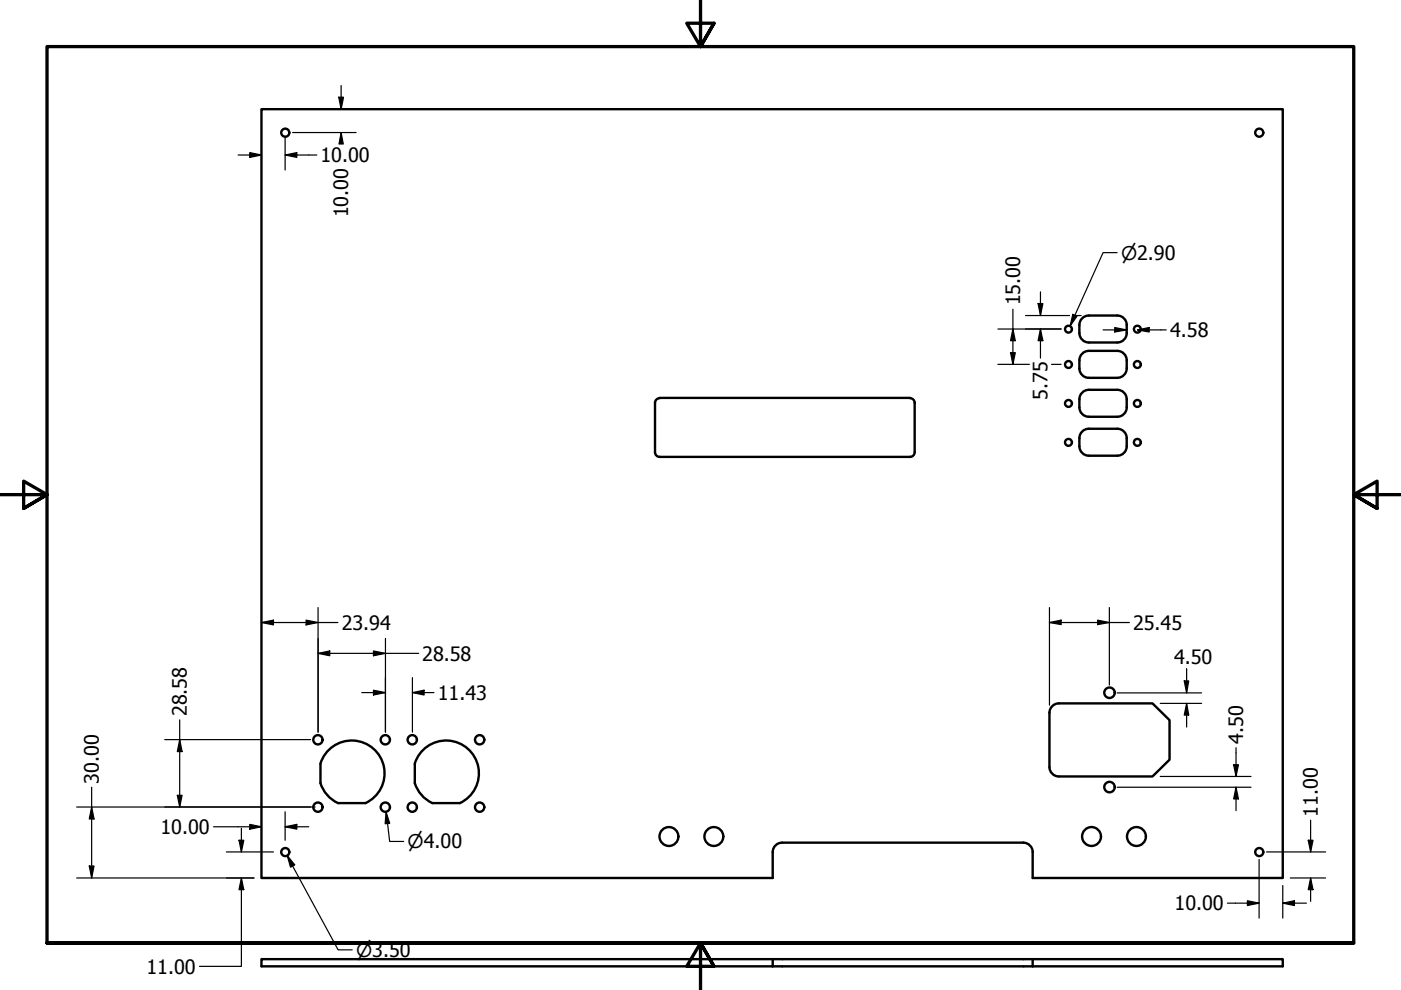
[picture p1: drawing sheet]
<svg xmlns="http://www.w3.org/2000/svg" width="297mm" height="210mm" viewBox="0 0 297 210" stroke-linecap="round" stroke-linejoin="round" font-family="sans-serif">
<!-- layer: Visible (ANSI) -->
<g fill="none" stroke="#000" stroke-width=".51">
<path d="M228.9 68.9v1.7M228.9 70.6a2 2 0 0 0 2 2M230.9 74.4a2 2 0 0 0-2 2 3.1 3.1 0 0 0 .9 3.4l1.1 .3M230.9 66.9a2 2 0 0 0-2 2M230.9 74.4h6a2 2 0 0 1 2 2 3.1 3.1 0 0 1-1 3.4l-1 .3h-6M230.9 66.9h6a2 2 0 0 1 2 2M238.9 68.9v1.7M238.9 70.6a2 2 0 0 1-2 2h-6M138.9 95.9a.98 .98 0 0 0 1 1M139.8 96.9h53.2M139.8 84.4h53.2M139.9 84.4a.98 .98 0 0 0-1 1v10.5"/>
<path d="M192.9 84.4a.98 .98 0 0 1 1 1v10.5M193.9 95.9a.98 .98 0 0 1-1 1M228.9 84.6v1.8M228.9 92.9v1.8M228.9 94.6a2 2 0 0 0 2 2M228.9 86.4a2 2 0 0 0 2 2M230.9 90.9a2 2 0 0 0-2 2M230.9 82.6a2 2 0 0 0-2 2M230.9 90.9h6a2 2 0 0 1 2 2M230.9 82.6h6a2 2 0 0 1 2 2M238.9 84.6v1.8M238.9 92.9v1.8"/>
<path d="M238.9 94.6a2 2 0 0 1-2 2h-6M238.9 86.4a2 2 0 0 1-2 2h-6M67.9 161.9a7 7 0 0 1 11.3-3.2 7 7 0 0 1-1.7 11.6M67.9 162v4a7 7 0 0 0 3.8 4.3M71.7 170.3h5.8M87.9 161.9a7 7 0 0 1 11.3-3.2 7 7 0 0 1-1.7 11.6M87.9 162v4a7 7 0 0 0 3.8 4.3M91.7 170.3h5.8M216.9 178.7a2 2 0 0 1 2 2v5.5h53.1v-163.1h-216.6v163.1h108.4v-5.6a2 2 0 0 1 2-1.9h51.2M222.5 162.6a2 2 0 0 0 2 2h19.8l3.7-3.5v-8.4l-3.7-3.6h-19.8a2 2 0 0 0-2 2v11.6M163.8 203.4h-108.4v1.5h216.6v-1.5h-53.1M163.8 203.4h55.1"/>
<path d="M163.8 203.4v1.5M218.9 203.4v1.5"/>
<circle cx="60.5" cy="28.1" r=".86"/>
<circle cx="267" cy="28.1" r=".86"/>
<circle cx="226.5" cy="77.3" r=".73"/>
<circle cx="226.5" cy="69.8" r=".73"/>
<circle cx="241.1" cy="69.8" r=".73"/>
<circle cx="241.1" cy="77.3" r=".73"/>
<circle cx="226.5" cy="93.8" r=".73"/>
<circle cx="226.5" cy="85.5" r=".73"/>
<circle cx="241.1" cy="93.8" r=".73"/>
<circle cx="241.1" cy="85.5" r=".73"/>
<circle cx="67.4" cy="156.8" r=".98"/>
<circle cx="81.7" cy="156.8" r=".98"/>
<circle cx="87.4" cy="156.8" r=".98"/>
<circle cx="101.7" cy="156.8" r=".98"/>
<circle cx="235.2" cy="146.9" r="1.11"/>
<circle cx="67.4" cy="171.1" r=".98"/>
<circle cx="81.7" cy="171.1" r=".98"/>
<circle cx="87.4" cy="171.1" r=".98"/>
<circle cx="101.7" cy="171.1" r=".98"/>
<circle cx="141.8" cy="177.4" r="2"/>
<circle cx="151.4" cy="177.4" r="2"/>
<circle cx="231.4" cy="177.4" r="2"/>
<circle cx="235.2" cy="166.9" r="1.11"/>
<circle cx="241" cy="177.4" r="2"/>
<circle cx="60.5" cy="180.7" r=".86"/>
<circle cx="267" cy="180.7" r=".86"/>
</g>
<!-- layer: Border (ANSI) -->
<path d="M148.5 -.1v10l-2.9-5h5.8l-2.9 5 2.9-5M0 104.9h10l-5-2.9v5.8l5-2.9-5 2.9M297 104.9h-10l5-2.9v5.8l-5-2.9 5 2.9M10 199.9v-190h277v190h-277h277M151.4 204.9l-2.9-5 2.9 5h-5.8l2.9-5v10" fill="none" stroke="#000" stroke-width=".7"/>
<!-- layer: Dimension (ANSI) -->
<g fill="none" stroke="#000" stroke-width=".25">
<path d="M72.3 18.1v5M50.5 32.9h4.9M53 32.4l2.4 .5-2.4 .5zM60.5 32.9l2.4-.5v1zM60.5 28.9v7.1M60.5 32.9h6.7M62 28.1h13.5M71.8 20.6h1l-.5 2.5zM72.3 30.5v-2.4l.5 2.4M72.3 28.1l-.4 2.4M236.9 53.6h-3l-7 15.5M211.6 69.8h13.4"/>
<path d="M211.6 77.3h6.6M214.2 74.8h1.1l-.5 2.5zM214.8 69.8l.5 2.4h-1.1zM214.8 65.6v11.7M217.4 66.9h9.4M220.1 64.4h1l-.5 2.5zM220.6 69.8l.5 2.4h-1zM220.6 61.9v5M220.6 69.8v6.1M222.9 77.3h2.1M227.5 66.6l.8 .4-1.4 2.1zM227.8 66.9h1.4"/>
<path d="M233.9 69.9h5M236.3 69.4l2.6 .5-2.6 .5zM241.2 69.9l2.4-.5v1zM241.2 69.9h6.1M55.4 132l2.6-.5v1zM55.4 132h16.2M64.9 131.5l2.5 .5-2.5 .5zM67.4 138.5l2.5-.5v1zM67.4 138.5h21.4M67.4 128.8v26.4M79.2 138l2.5 .5-2.5 .5zM81.7 135.4v19.8"/>
<path d="M222.5 132l2.5-.5v.9zM222.5 132h17M222.5 128.8v20.7M232.7 131.5l2.5 .5-2.5 .4zM235.2 128.8v16.5M34.9 156.8h30.9M38.1 156.8l.5 2.6h-1zM38.1 152.6v18.5M76.7 146.8h5M79.2 146.3l2.5 .5-2.5 .6zM87.4 146.8l2.5-.5v1.1zM87.4 146.8h4.6"/>
<path d="M87.4 143.7v11.5M236.9 146.9h17.9M246 149.1h8.8M251.1 144.4h.9l-.4 2.5zM251.6 149.1l.4 2.5h-.9zM251.6 141.8v5.1M251.6 149.1v5M262.1 158.5v6.1M16.3 171.1h50.5M19.4 171.1l.5 2.5h-1zM19.4 166.9v19.3M37.6 168.6h1l-.5 2.5z"/>
<path d="M45.3 175.3h10.1M50.7 178.2h1l-.5 2.4zM51.2 175.6v5M53 174.8l2.4 .5-2.4 .5zM60.5 175.3l2.4-.5v1zM60.5 175.3h5M60.5 172.1v6.1M81.9 172.1l.7 2.4-.9 .2zM81.9 172.1l.7 6.3h3M236.9 166.9h28.3M246 164.6h19.2M261.6 162.2h1l-.5 2.4z"/>
<path d="M262.1 166.9l.5 2.5h-1zM262.1 166.9v5M277.4 178.2h1l-.5 2.4zM277.9 173.9v6.7M16.3 186.2h37.5M18.9 183.6h1l-.5 2.6zM48 180.6h10M51.2 186.2l.5 2.4h-1zM51.2 186.2v18.7h-8.9M60.9 181.4l1.6 2-.9 .5zM60.9 181.4l10.8 20h3M260.2 191.5h6.8"/>
<path d="M264.5 191l2.5 .5-2.5 .5zM267 182.2v12.5M268.5 180.6h12.6M272 191.5l2.4-.5v1zM272 191.5h5M272 187.7v7M273.6 186.2h7.5M277.9 186.2l.5 2.4h-1zM277.9 186.2v4.9"/>
</g>
<g fill="#000">
<path d="M53 32.4l2.4 .5-2.4 .5z" fill-rule="evenodd"/>
<path d="M60.5 32.9l2.4-.5v1z" fill-rule="evenodd"/>
<path d="M71.8 20.6h1l-.5 2.5z" fill-rule="evenodd"/>
<path d="M72.3 28.1l.5 2.5h-1z" fill-rule="evenodd"/>
<path d="M214.2 74.8h1.1l-.5 2.5z" fill-rule="evenodd"/>
<path d="M214.8 69.8l.5 2.4h-1.1z" fill-rule="evenodd"/>
<path d="M220.1 64.4h1l-.5 2.5z" fill-rule="evenodd"/>
<path d="M220.6 69.8l.5 2.4h-1z" fill-rule="evenodd"/>
<path d="M227.5 66.6l.8 .4-1.4 2.1z" fill-rule="evenodd"/>
<path d="M236.3 69.4l2.6 .5-2.6 .5z" fill-rule="evenodd"/>
<path d="M241.2 69.9l2.4-.5v1z" fill-rule="evenodd"/>
<path d="M55.4 132l2.6-.5v1z" fill-rule="evenodd"/>
<path d="M64.9 131.5l2.5 .5-2.5 .5z" fill-rule="evenodd"/>
<path d="M67.4 138.5l2.5-.5v1z" fill-rule="evenodd"/>
<path d="M79.2 138l2.5 .5-2.5 .5z" fill-rule="evenodd"/>
<path d="M222.5 132l2.5-.5v.9z" fill-rule="evenodd"/>
<path d="M232.7 131.5l2.5 .5-2.5 .4z" fill-rule="evenodd"/>
<path d="M38.1 156.8l.5 2.6h-1z" fill-rule="evenodd"/>
<path d="M79.2 146.3l2.5 .5-2.5 .6z" fill-rule="evenodd"/>
<path d="M87.4 146.8l2.5-.5v1.1z" fill-rule="evenodd"/>
<path d="M251.1 144.4h.9l-.4 2.5z" fill-rule="evenodd"/>
<path d="M251.6 149.1l.4 2.5h-.9z" fill-rule="evenodd"/>
<path d="M19.4 171.1l.5 2.5h-1z" fill-rule="evenodd"/>
<path d="M37.6 168.6h1l-.5 2.5z" fill-rule="evenodd"/>
<path d="M50.7 178.2h1l-.5 2.4z" fill-rule="evenodd"/>
<path d="M53 174.8l2.4 .5-2.4 .5z" fill-rule="evenodd"/>
<path d="M60.5 175.3l2.4-.5v1z" fill-rule="evenodd"/>
<path d="M81.9 172.1l.7 2.4-.9 .2z" fill-rule="evenodd"/>
<path d="M261.6 162.2h1l-.5 2.4z" fill-rule="evenodd"/>
<path d="M262.1 166.9l.5 2.5h-1z" fill-rule="evenodd"/>
<path d="M277.4 178.2h1l-.5 2.4z" fill-rule="evenodd"/>
<path d="M18.9 183.6h1l-.5 2.6z" fill-rule="evenodd"/>
<path d="M51.2 186.2l.5 2.4h-1z" fill-rule="evenodd"/>
<path d="M60.9 181.4l1.6 2-.9 .5z" fill-rule="evenodd"/>
<path d="M264.5 191l2.5 .5-2.5 .5z" fill-rule="evenodd"/>
<path d="M272 191.5l2.4-.5v1z" fill-rule="evenodd"/>
<path d="M277.9 186.2l.5 2.4h-1z" fill-rule="evenodd"/>
</g>
<g font-size="4.2">
<text x="67.9" y="34.4">10.00</text>
<text x="73.9" y="46.1" transform="rotate(-90 73.9 46.1)">10.00</text>
<text x="216.3" y="64.7" transform="rotate(-90 216.3 64.7)">15.00</text>
<text x="248.1" y="71.5">4.58</text>
<text x="222.1" y="84.8" transform="rotate(-90 222.1 84.8)">5.75</text>
<text x="72.5" y="133.5">23.94</text>
<text x="240.2" y="133.5">25.45</text>
<text x="89.5" y="140.1">28.58</text>
<text x="248.9" y="140.9">4.50</text>
<text x="92.8" y="148.4">11.43</text>
<text x="39.6" y="151.9" transform="rotate(-90 39.6 151.9)">28.58</text>
<text x="263.6" y="157.7" transform="rotate(-90 263.6 157.7)">4.50</text>
<text x="21" y="166.2" transform="rotate(-90 21 166.2)">30.00</text>
<text x="279.4" y="173.1" transform="rotate(-90 279.4 173.1)">11.00</text>
<text x="34" y="176.8">10.00</text>
<text x="249" y="193">10.00</text>
<text x="31.1" y="206.4">11.00</text>
</g>
<g font-size="4">
<text x="237.7" y="55">⌀2.90</text>
<text x="86.4" y="179.9">⌀4.00</text>
<text x="75.5" y="202.9">⌀3.50</text>
</g>
</svg>
